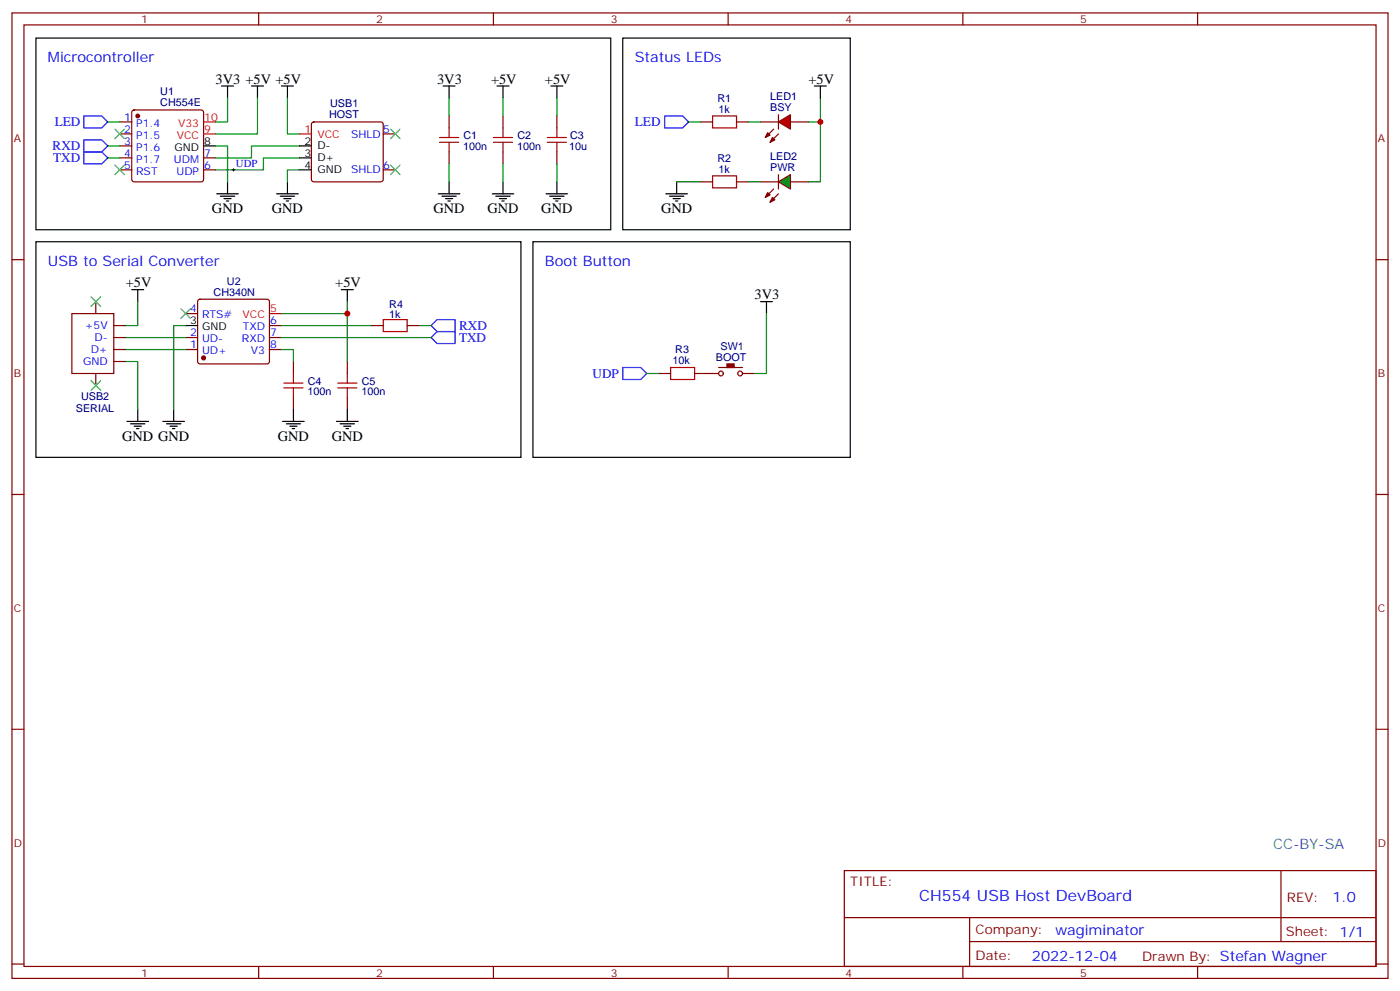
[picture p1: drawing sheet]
<svg xmlns="http://www.w3.org/2000/svg" width="412mm" height="292mm" viewBox="0 0 412 292" stroke-linecap="round" stroke-linejoin="round" font-family="sans-serif">
<g fill="none" stroke="#870000" stroke-width=".35">
<path d="M3.5 3.8h405.4v284.3h-405.4zM7.1 7.3h398.2v277.3h-398.2zM76.2 3.8v3.5M145.3 3.8v3.5M214.5 3.8v3.5M283.6 3.8v3.5M352.8 3.8v3.5M35.3 35.9h3.5M35.3 39.4h3.5M39 32.6l.5-.2h19.8l.5 .2 .2 .5v19.7l-.3 .5-.4 .3h-19.8l-.5-.3-.2-.5v-19.7zM132.3 34.1v3.6M148.2 34.1v3.6"/>
<path d="M164 34.1v3.6M35.3 43h3.5M35.3 46.5h3.5M35.3 50h3.5M60 46.5h3.5M60 50h3.5M132.3 44.7v3.6M148.2 44.7v3.6M164 44.7v3.6M3.5 76.5h3.6M405.3 76.5h3.6M54.7 99.4h3.5"/>
<path d="M54.7 92.4h3.5M58.4 88.3l.5-.2h19.8l.5 .2 .2 .5v17.7l-.3 .5-.4 .2h-19.8l-.5-.3-.2-.4v-17.7zM79.4 99.4h3.5M79.4 95.9h3.5M109.4 95.9h3.5M119.9 95.9h3.6M54.7 102.9h3.5M79.4 102.9h3.5M86.4 106.5v3.5M86.4 117.1v3.5M102.3 106.5v3.5M102.3 117.1v3.5"/>
<path d="M3.5 145.6h3.6M405.3 145.6h3.6M3.5 214.8h3.6M405.3 214.8h3.6M248.7 256.4h156.6v28.2h-156.6zM377.3 256.4v20.9M248.7 270.2h156.5M285.6 277.3h119.6M285.6 270.2v14.2M3.5 283.9h3.6M76.2 284.6v3.5M145.3 284.6v3.5"/>
<path d="M214.5 284.6v3.5M283.6 284.6v3.5M352.8 284.6v3.5M405.3 283.9h3.6"/>
</g>
<g fill="#870000" stroke="#870000" stroke-width=".35">
<circle cx="40.6" cy="34.1" r=".53"/>
<circle cx="60" cy="105.4" r=".53"/>
</g>
<g fill="none" stroke="#000" stroke-width=".35">
<path d="M65.3 25.3h3.5M67 25.3v3.6M74.1 25.3h3.5M75.8 25.3v3.6M130.5 25.3h3.6M132.3 25.3v3.6M146.4 25.3h3.5M148.2 25.3v3.6M162.3 25.3h3.5M164 25.3v3.6M60 43h3.5M63.9 57.1h6.3"/>
<path d="M64.9 57.8h4.2M66 58.5h2.1M66.7 59.2h.7M67 53.6v3.5M129.1 57.1h6.4M130.2 57.8h4.2M131.2 58.5h2.1M131.9 59.2h.7M132.3 53.6v3.5M145 57.1h6.3M146 57.8h4.3M147.1 58.5h2.1"/>
<path d="M147.8 59.2h.7M148.2 53.6v3.5M160.9 57.1h6.3M161.9 57.8h4.3M163 58.5h2.1M163.7 59.2h.7M164 53.6v3.5M54.7 95.9h3.5M100.5 85.3h3.6M102.3 85.3v3.5M48 124.1h6.3M49 124.8h4.3"/>
<path d="M50.1 125.5h2.1M50.8 126.2h.7M51.2 120.6v3.5M83.3 124.1h6.3M84.3 124.8h4.2M85.4 125.5h2.1M86.1 126.2h.7M86.4 120.6v3.5M99.1 124.1h6.4M100.2 124.8h4.2M101.2 125.5h2.2M102 126.2h.7"/>
<path d="M102.3 120.6v3.5"/>
</g>
<path d="M60 39.4h3.5M60 35.9h3.5M79.4 92.4h3.5" fill="none" stroke="#f00" stroke-width=".35"/>
<path d="M24.7 34.1h5.3l1.7 1.8-1.7 1.8h-5.3zM24.7 41.2h5.3l1.7 1.8-1.7 1.7h-5.3zM24.7 44.7h5.3l1.7 1.8-1.7 1.8h-5.3zM127 95.9l1.8-1.8h5.3v3.5h-5.3zM127 99.4l1.8-1.8h5.3v3.6h-5.3z" fill="none" stroke="#00f" stroke-width=".35"/>
<path d="M33.9 38l2.8 2.9M36.7 38l-2.8 2.9M33.9 48.6l2.8 2.8M36.7 48.6l-2.8 2.8M53.3 90.9l2.8 2.9M56.1 90.9l-2.8 2.9" fill="none" stroke="#3c3" stroke-width=".35"/>
<g fill="none" stroke="#008700" stroke-width=".35">
<path d="M31.7 35.9h3.6M67 28.9v7h-3.5M75.8 28.9v10.5h-12.3M132.3 28.9v5.2M148.2 28.9v5.2M164 28.9v5.2M31.7 43h3.6M31.7 46.5h3.6M63.5 43h3.5v10.6M88.2 43h-14.1v3.5h-10.6M88.2 46.5h-10.6v3.5h-14.1M132.3 48.3v5.3"/>
<path d="M148.2 48.3v5.3M164 48.3v5.3M54.7 95.9h-3.5v24.7M82.9 92.4h19.4M82.9 95.9h26.5M82.9 99.4h44.1M102.3 88.8v17.7M123.5 95.9h3.5M82.9 102.9h3.5v3.6"/>
</g>
<g fill="none" stroke="#a10000" stroke-width=".35">
<path d="M132.3 37.7v2.8M148.2 37.7v2.8M164 37.7v2.8M129.5 41.9h5.6M129.5 40.5h5.6M132.3 41.9v2.8M145.3 41.9h5.7M145.3 40.5h5.7M148.2 41.9v2.8M161.2 41.9h5.7M161.2 40.5h5.7M164 41.9v2.8"/>
<path d="M112.9 94.1h7v3.5h-7zM83.6 114.2h5.7M83.6 112.8h5.7M86.4 110v2.8M86.4 114.2v2.9M99.5 114.2h5.6M99.5 112.8h5.6M102.3 110v2.8M102.3 114.2v2.9"/>
</g>
<path d="M21.2 92.4h12.3v17.6h-12.3z" fill="#fff" stroke="#870000" stroke-width=".35"/>
<path d="M92 36.1l.4-.2h19.8l.5 .2 .2 .5v16.2l-.2 .5-.5 .3h-19.8l-.5-.3-.2-.5v-16.2zM112.9 39.4h3.5M112.9 50h3.5M224 53.6h5.3M232.8 53.6h5.3M28.2 88.8v3.6M33.5 95.9h3.5M33.5 99.4h3.5M28.2 110v3.5M33.5 102.9h3.5M33.5 106.5h3.5" fill="none" stroke="#870000" stroke-width=".35"/>
<g fill="none" stroke="#000" stroke-width=".35">
<path d="M82.9 25.3h3.5M84.7 25.3v3.6M81.5 57.1h6.3M82.5 57.8h4.3M83.6 58.5h2.1M84.3 59.2h.7M84.7 53.6v3.5M88.2 43h3.5M88.2 46.5h3.5M88.2 50h3.5M38.8 85.3h3.5M40.6 85.3v3.5"/>
<path d="M37.4 124.1h6.3M38.5 124.8h4.2M39.5 125.5h2.1M40.2 126.2h.7M40.6 120.6v3.5"/>
</g>
<path d="M115 38l2.8 2.9M117.8 38l-2.8 2.9M115 48.6l2.8 2.8M117.8 48.6l-2.8 2.8M26.8 87.4l2.8 2.8M29.6 87.4l-2.8 2.8M26.8 112.1l2.8 2.8M29.6 112.1l-2.8 2.8" fill="none" stroke="#3c3" stroke-width=".35"/>
<path d="M84.7 28.9v10.5h3.5M88.2 50h-3.5v3.6M37 99.4h17.7M40.6 88.8v7.1h-3.6M37 106.5h3.6v14.1M37 102.9h17.7" fill="none" stroke="#008700" stroke-width=".35"/>
<path d="M88.2 39.4h3.5" fill="none" stroke="#f00" stroke-width=".35"/>
<path d="M229.3 53.6l3.5-2.2v4.3z" fill="#0c0" stroke="#870000" stroke-width=".35"/>
<path d="M224 35.9h5.3M227.9 38l-2.5 2.5M229.3 33.8v4.2M229.3 39.4l-2.5 2.5M232.8 35.9h5.3M227.9 55.7l-2.5 2.4M229.3 57.1l-2.5 2.4M229.3 51.4v4.3" fill="none" stroke="#870000" stroke-width=".35"/>
<g fill="#870000" stroke="#870000" stroke-width=".35">
<path d="M226.1 56.7l.7 .7-1.4 .7z"/>
<path d="M227.5 58.1l.7 .7-1.4 .7z"/>
<path d="M226.1 39.1l.7 .7-1.4 .7z"/>
<path d="M227.5 40.5l.7 .7-1.4 .7z"/>
</g>
<path d="M229.3 35.9l3.5-2.1v4.2z" fill="#f00" stroke="#870000" stroke-width=".35"/>
<g fill="none" stroke="#000" stroke-width=".35">
<path d="M10.6 11.2h169.3v56.5h-169.3zM183.4 11.2h67.1v56.5h-67.1zM239.9 25.3h3.5M241.7 25.3v3.6M196.1 57.1h6.4M197.2 57.8h4.2M198.3 58.5h2.1M199 59.2h.7M199.3 53.6v3.5M10.6 71.2h142.9v63.5h-142.9zM157 71.2h93.5v63.5h-93.5zM224 88.8h3.5"/>
<path d="M225.8 88.8v3.6"/>
</g>
<g fill="none" stroke="#870000" stroke-width=".35">
<path d="M206.4 35.9h3.5M217 35.9h3.5M206.4 53.6h3.5M217 53.6h3.5M194 110h3.6M204.6 110h7.1M211.7 108.2h7M218.7 110h3.5"/>
<circle cx="212.4" cy="110" r=".71"/>
<circle cx="218" cy="110" r=".71"/>
</g>
<path d="M214.1 107.2h2.2v1h-2.2z" fill="#870000" stroke="#870000" stroke-width=".35"/>
<path d="M209.9 34.1h7.1v3.6h-7.1zM209.9 51.8h7.1v3.5h-7.1zM197.6 108.2h7v3.6h-7z" fill="none" stroke="#a10000" stroke-width=".35"/>
<path d="M195.8 34.1h5.3l1.7 1.8-1.7 1.8h-5.3zM183.4 108.2h5.3l1.8 1.8-1.8 1.8h-5.3z" fill="none" stroke="#00f" stroke-width=".35"/>
<path d="M202.8 35.9h3.6M220.5 35.9h3.5M241.7 28.9v7h-3.6M241.7 35.9v17.7h-3.6M199.3 53.6h7.1M220.5 53.6h3.5M225.8 92.4v17.6h-3.6M190.5 110h3.5" fill="none" stroke="#008700" stroke-width=".35"/>
<path d="M68.4 50h.7M68.8 49.7v.7" fill="none" stroke="#000" stroke-width=".29"/>
<g fill="#c00">
<circle cx="102.3" cy="92.4" r=".88"/>
<circle cx="241.7" cy="35.9" r=".88"/>
</g>
<text font-size="4.6" fill="#00f" x="270.8" y="265.4">CH554 USB Host DevBoard</text>
<g font-size="4.2" fill="#00f">
<text x="14.1" y="18.3">Microcontroller</text>
<text x="187" y="18.3">Status LEDs</text>
<text x="14.1" y="78.2">USB to Serial Converter</text>
<text x="160.5" y="78.2">Boot Button</text>
<text x="392.5" y="265.7">1.0</text>
<text x="310.9" y="275.2">wagiminator</text>
<text x="304" y="283">2022-12-04</text>
</g>
<g font-size="4.2">
<text x="63.5" y="24.6">3V3 +5V +5V</text>
<text x="128.8" y="24.6">3V3</text>
<text x="144.6" y="24.6">+5V</text>
<text x="160.5" y="24.6">+5V</text>
<text x="238.1" y="24.6">+5V</text>
<text x="62.4" y="62.7">GND</text>
<text x="80.1" y="62.7">GND</text>
<text x="127.7" y="62.7">GND</text>
<text x="143.6" y="62.7">GND</text>
<text x="159.5" y="62.7">GND</text>
<text x="194.7" y="62.7">GND</text>
<text x="37" y="84.6">+5V</text>
<text x="98.8" y="84.6">+5V</text>
<text x="222.2" y="88.1">3V3</text>
<text x="36" y="129.8">GND GND</text>
<text x="81.8" y="129.8">GND</text>
<text x="97.7" y="129.8">GND</text>
</g>
<text font-size="4.2" fill="#0099b0" x="375" y="250">CC-BY-SA</text>
<g font-size="3.9" fill="#00f">
<text x="16.1" y="37.2">LED</text>
<text x="187" y="37.2">LED</text>
<text x="15.5" y="44.2">RXD</text>
<text x="15.7" y="47.7">TXD</text>
<text x="135.2" y="100.8">TXD</text>
<text x="135.2" y="97.2">RXD</text>
<text x="174.6" y="111.3">UDP</text>
</g>
<g font-size="3.9" fill="#800">
<text x="250.5" y="261">TITLE:</text>
<text x="379.1" y="265.7">REV:</text>
<text x="287.4" y="275.2">Company:</text>
<text x="378.7" y="275.8">Sheet: 1/1</text>
<text x="287.4" y="282.9">Date:</text>
<text x="336.4" y="282.9">Drawn By: Stefan Wagner</text>
</g>
<g font-size="3.2" fill="#800">
<text x="41.6" y="6.8">1</text>
<text x="110.8" y="6.8">2</text>
<text x="179.9" y="6.8">3</text>
<text x="249.1" y="6.8">4</text>
<text x="318.2" y="6.8">5</text>
<text x="4.1" y="41.9">A</text>
<text x="405.9" y="41.9">A</text>
<text x="4.1" y="111.1">B</text>
<text x="405.9" y="111.1">B</text>
<text x="4.1" y="180.2">C</text>
<text x="405.9" y="180.2">C</text>
<text x="4.1" y="249.3">D</text>
<text x="405.9" y="249.3">D</text>
<text x="41.6" y="287.6">1</text>
<text x="110.8" y="287.6">2</text>
<text x="179.9" y="287.6">3</text>
<text x="249.1" y="287.6">4</text>
<text x="318.2" y="287.6">5</text>
</g>
<g font-size="3.2" fill="#000080">
<text x="47.2" y="28">U1</text>
<text x="211.3" y="30">R1</text>
<text x="226.9" y="29.6">LED1</text>
<text x="47.2" y="31.2">CH554E</text>
<text x="97" y="34.6">HOST</text>
<text x="97.3" y="31.4">USB1</text>
<text x="211.7" y="33.2">1k</text>
<text x="226.9" y="32.7">BSY</text>
<text x="136.5" y="41">C1</text>
<text x="152.4" y="41">C2</text>
<text x="167.9" y="40.9">C3</text>
<text x="136.5" y="44.1">100n</text>
<text x="152.3" y="44.1">100n</text>
<text x="167.7" y="44.1">10u</text>
<text x="211.3" y="47.6">R2</text>
<text x="226.9" y="47.2">LED2</text>
<text x="211.7" y="50.8">1k</text>
<text x="226.9" y="50.4">PWR</text>
<text x="66.8" y="83.9">U2</text>
<text x="62.9" y="87.1">CH340N</text>
<text x="114.7" y="90.7">R4</text>
<text x="114.7" y="93.5">1k</text>
<text x="198.1" y="107.2">10k</text>
<text x="198.9" y="104">R3</text>
<text x="210.9" y="106.2">BOOT</text>
<text x="212.2" y="103">SW1</text>
<text x="90.7" y="113.3">C4</text>
<text x="106.5" y="113.3">C5</text>
<text x="23.9" y="117.9">USB2</text>
<text x="90.6" y="116.5">100n</text>
<text x="106.5" y="116.5">100n</text>
<text x="22.4" y="121.4">SERIAL</text>
</g>
<g font-size="3.2" fill="#00f">
<text x="36.6" y="35.6">1</text>
<text x="36.6" y="39.1">2</text>
<text x="40.1" y="37.3">P1.4</text>
<text x="40.1" y="40.9">P1.5</text>
<text x="103.4" y="40.5">SHLD</text>
<text x="112.9" y="39.1">5</text>
<text x="36.6" y="42.6">3</text>
<text x="36.6" y="46.1">4</text>
<text x="40.1" y="44.4">P1.6</text>
<text x="40.1" y="47.9">P1.7</text>
<text x="51.2" y="47.9">UDM</text>
<text x="60.1" y="46.1">7</text>
<text x="36.6" y="49.7">5</text>
<text x="40.1" y="51.4">RST</text>
<text x="52" y="51.4">UDP</text>
<text x="60.1" y="49.7">6</text>
<text x="69.5" y="49.1">UDP</text>
<text x="103.4" y="51.1">SHLD</text>
<text x="112.9" y="49.7">6</text>
<text x="56" y="92">4</text>
<text x="59.5" y="93.8">RTS#</text>
<text x="79.6" y="95.5">6</text>
<text x="25" y="96.9">+5V</text>
<text x="27.9" y="100.5">D-</text>
<text x="56" y="99.1">2</text>
<text x="59.5" y="100.8">UD-</text>
<text x="71.2" y="100.8">RXD</text>
<text x="71.5" y="97.3">TXD</text>
<text x="79.6" y="99.1">7</text>
<text x="24.5" y="107.5">GND</text>
<text x="26.7" y="104">D+</text>
<text x="56" y="102.6">1</text>
<text x="59.5" y="104.4">UD+</text>
<text x="73.9" y="104.4">V3</text>
<text x="79.6" y="102.6">8</text>
</g>
<g font-size="3.2" fill="#f00">
<text x="60.1" y="35.6">10</text>
<text x="52.1" y="40.9">VCC</text>
<text x="52.5" y="37.3">V33</text>
<text x="60.1" y="39.1">9</text>
<text x="89.7" y="39.1">1</text>
<text x="93.5" y="40.5">VCC</text>
<text x="71.5" y="93.8">VCC</text>
<text x="79.6" y="92">5</text>
</g>
<g font-size="3.2">
<text x="51.4" y="44.4">GND</text>
<text x="60.1" y="42.6">8</text>
<text x="89.7" y="42.6">2</text>
<text x="89.7" y="46.1">3</text>
<text x="93.5" y="44">D-</text>
<text x="93.5" y="47.6">D+</text>
<text x="89.7" y="49.7">4</text>
<text x="93.5" y="51.1">GND</text>
<text x="56" y="95.5">3</text>
<text x="59.5" y="97.3">GND</text>
</g>
</svg>
